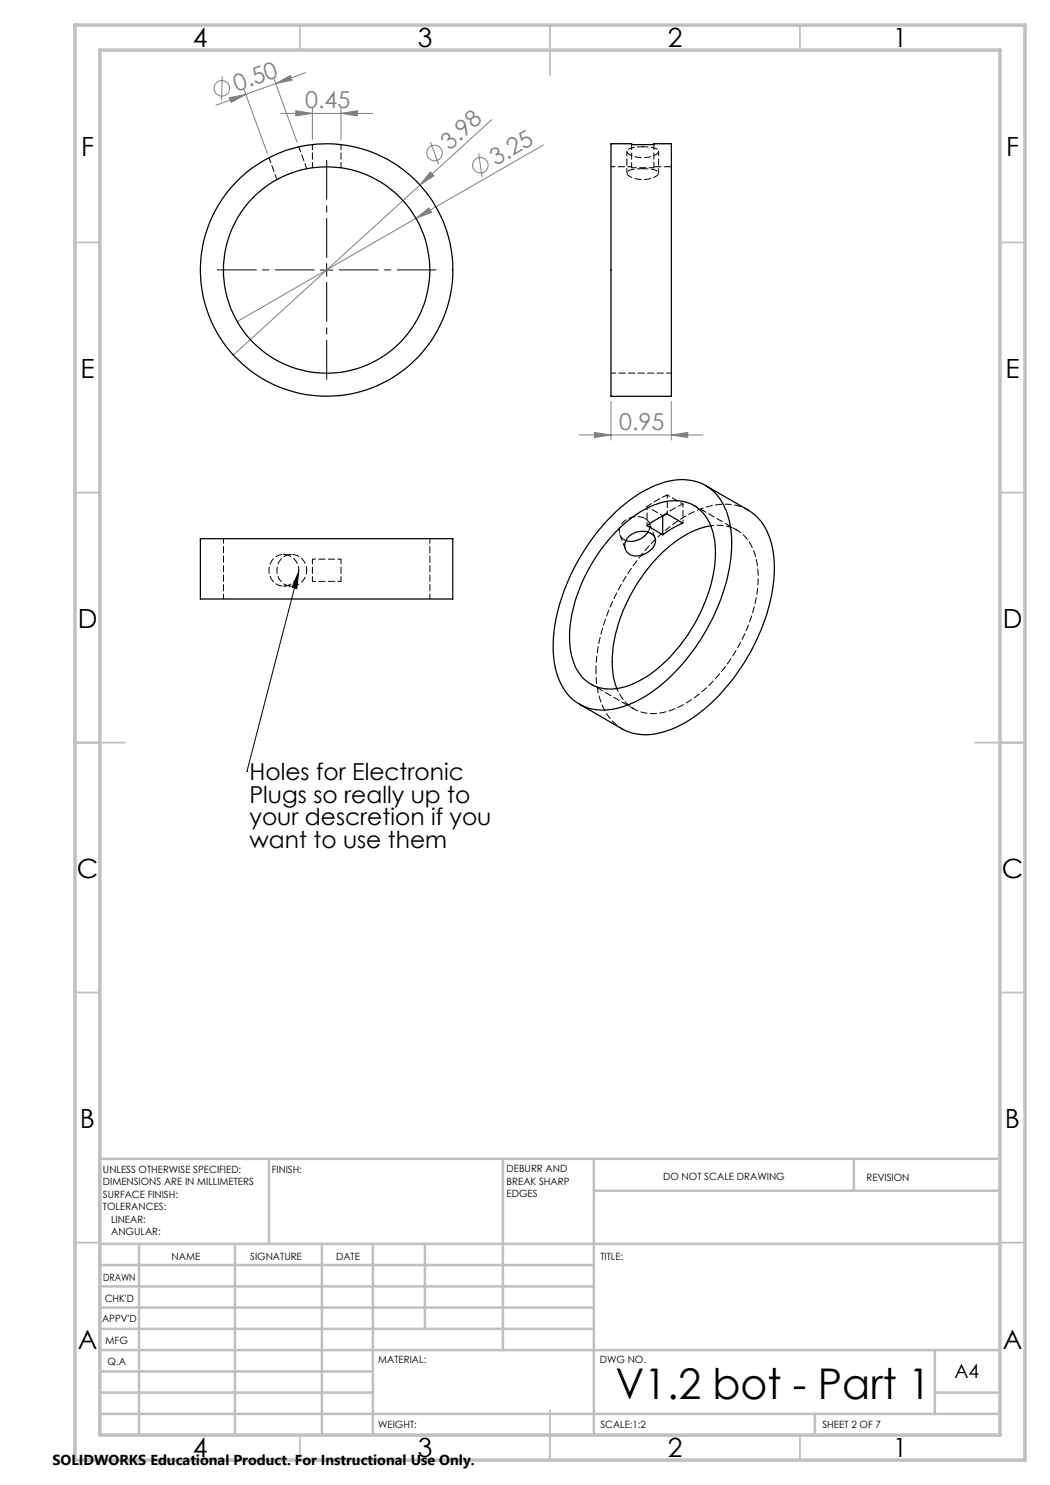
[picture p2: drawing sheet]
<svg xmlns="http://www.w3.org/2000/svg" width="210mm" height="297mm" viewBox="0 0 210 297" stroke-linecap="round" stroke-linejoin="round" font-family="sans-serif">
<g fill="none" stroke="#808080" stroke-width=".2">
<path d="M44.4 15.3l-.1 4.8M45.9 19.5l3.3-.6-3 1.6zM48.8 18l4.6 12.6M49.2 18.9l-6 2.2M54.8 15.8l4.6 12.6M55.1 16.7l3-1.6 .3 .9zM55.1 16.7l-5.9 2.2M61.1 14.5l-6 2.2M56.1 22.7h18.4M59.2 22.2l3.3 .5-3.3 .5zM62.5 21.7v6.2M68.2 22.7l3.3-.5v1z"/>
<path d="M68.2 21.7v6.2M84 37l-37.3 34M86.1 34.4l.7 .8-2.8 1.8zM86.1 28.4l1.6 4.4M95.7 30.7l.7 4.7M98.3 24l-14.3 13M108.7 29l-25.5 14.7M83.2 43.7l2.6-2.1 .5 .9zM83.2 43.7l-35.8 20.6M115.9 87h24.7M118.9 86.5l3.3 .5-3.3 .5zM122.2 80.3v7.7"/>
<path d="M134.3 87l3.2-.5v1zM134.3 80.3v7.7"/>
<circle cx="44.4" cy="17.7" r="1.56"/>
<circle cx="86.9" cy="30.6" r="1.55"/>
<circle cx="96.1" cy="33.1" r="1.55"/>
</g>
<path d="M64.1 54h2.5M65.3 52.7v2.5M59.7 114.4l-10.3 39.9M59.7 114.4l-.3 3.3-1-.3zM49.4 154.3h.1" fill="none" stroke="#000" stroke-width=".2"/>
<path d="M62.8 54h-19.3M65.3 51.5v-19.4M65.3 56.5v19.4M67.8 54h19.4" fill="none" stroke="#000" stroke-width=".2" stroke-dasharray="15.2 1.3 1.3 1.3" stroke-dashoffset="7.5"/>
<g fill="none" stroke="#c0c0c0" stroke-width=".35">
<path d="M60 5v5M110 5v10M160 5v5M15 48.5h5M200 48.5h5M15 98.5h5M200 98.5h5M15 148.5h10M195 148.5h10M15 198.5h5M200 198.5h5M15 248.5h5"/>
<path d="M200 248.5h5M60 287v5M110 282v10M160 287v5"/>
</g>
<g fill="none" stroke="#c0c0c0" stroke-width=".5">
<path d="M53.8 231.8v17M100.6 231.8v38.2M118.8 231.8v55.2M118.8 238.2h81.2M170.8 231.8v6.4M200 231.8h-180v55.2M20 248.8h180M20 257.3h98.8M20 253h98.8M27.8 248.8v38.2M47 248.8v38.2M64.4 248.8v38.2"/>
<path d="M74.6 248.8v38.2M85 248.8v17M20 265.8h98.8M20 261.5h98.8M20 278.5h54.6M20 274.3h54.6M20 270h180M187 278.5h13M187 270v12.8M20 282.8h180M163 282.8v4.2"/>
</g>
<path d="M15 5h190v287h-190zM20 10h180v277h-180z" fill="none" stroke="#c0c0c0" stroke-width=".7"/>
<path d="M59.7 114.4l-.3 3.3-1-.3z" fill="#000"/>
<g fill="#808080">
<path d="M83.2 43.7l2.6-2.1 .5 .9z"/>
<path d="M86.1 34.4l.7 .8-2.8 1.8z"/>
<path d="M59.2 22.2l3.3 .5-3.3 .5zM68.2 22.7l3.3-.5v1zM118.9 86.5l3.3 .5-3.3 .5zM134.3 87l3.2-.5v1z"/>
<path d="M45.9 19.5l3.3-.6-3 1.6zM55.1 16.7l3-1.6 .3 .9z"/>
</g>
<g fill="none" stroke="#000" stroke-width=".25">
<path d="M122.2 28.7h4.1v.2l8-.2v50.6h-12.1zM141.1 97.1l8.5 4.9a11.1 11.1 0 0 1 5.1 8.5 33.5 33.5 0 0 1-4.4 19.6 38 38 0 0 1-13.5 14.5 13.7 13.7 0 0 1-11 1.8l-1.4-.6-8.5-5M40.1 107.7h50.5v12.1h-50.5zM121.7 103.8a24.1 24.1 0 0 1 12.5-7.6 9.3 9.3 0 0 1 11.3 6.6 24.9 24.9 0 0 1-.6 14.7 40.2 40.2 0 0 1-15.4 21.5 15.6 15.6 0 0 1-10.6 2.9 9.3 9.3 0 0 1-7.5-7.1 27.2 27.2 0 0 1 1.5-16.9 43.5 43.5 0 0 1 8.8-14.1zM123.6 105.9a18.6 18.6 0 0 1 10.5-5.7 7.6 7.6 0 0 1 8.4 5.8 22.2 22.2 0 0 1-1.5 14.4 31.5 31.5 0 0 1-12.5 15.4 10.7 10.7 0 0 1-9.8 1.3 9.3 9.3 0 0 1-4.7-8.1 29.8 29.8 0 0 1 6.4-19.4zM125.9 107.2a3.6 3.6 0 0 1 5 .1 2.34 2.34 0 0 1-1.1 3 3.3 3.3 0 0 1-4.4 .1 2.31 2.31 0 0 1 .5-3.2zM129.4 105.1l1.5-1 2.5-1.3 3.2 1.8a17.7 17.7 0 0 0-4.1 2.4zM129.6 106.4a4.1 4.1 0 0 1-4.4 1.7M132.5 103.2v3.8M142.2 105.2a19.7 19.7 0 0 0-10.8 6.3 33.2 33.2 0 0 0-9 20 15.2 15.2 0 0 0 1 6.2"/>
<circle cx="65.3" cy="54" r="25.2"/>
<circle cx="65.3" cy="54" r="20.6"/>
</g>
<path d="M53.8 31.5l1.6 4.4M61.4 33.7l-1.6-4.3M62.5 28.9v4.6M68.2 28.9v4.6M126.3 28.9v4.6M128.6 29.4a4.8 4.8 0 0 0-3.1 .6 .89 .89 0 0 0 .8 1.1 5.6 5.6 0 0 0 5.2-.5 .59 .59 0 0 0 .1-.6 .59 .59 0 0 0-.6-.3l-2.4-.3M128.6 33.7a4.9 4.9 0 0 0-3.1 .7 .9 .9 0 0 0 .8 1.1 5.5 5.5 0 0 0 5.2-.5 .57 .57 0 0 0 .2-.7 .57 .57 0 0 0-.6-.3l-2.5-.3M130.8 28.9v4.6M133.5 99l-2.1 1-2 1.3M136.6 100.8l-2 1-2 1.3M119.2 134.2a39.3 39.3 0 0 1 10-24.3 26.4 26.4 0 0 1 13.1-8.8 10.2 10.2 0 0 1 7.4 .9" fill="none" stroke="#000" stroke-width=".2" stroke-dasharray="1.3 .6" stroke-dashoffset=".2"/>
<path d="M126.3 33.3h-4.1M59.8 114.1a3 3 0 0 0-3.4-3.2 3 3 0 0 0-2.5 3.9 2.97 2.97 0 0 0 3.2 2.4 2.97 2.97 0 0 0 2.7-3.1M61.4 114.1a3 3 0 0 0-3.4-3.2 3 3 0 0 0-2.5 3.8 2.97 2.97 0 0 0 3.2 2.5 2.97 2.97 0 0 0 2.7-3.1M147.4 106l-8.6-4.9M118.2 136.8l8.5 5" fill="none" stroke="#000" stroke-width=".2" stroke-dasharray="1.3 .6" stroke-dashoffset=".5"/>
<path d="M130.8 33.5h-4.5M122.2 74.6h12.1M44.7 107.7v12.1M62.5 116.3v-4.5M68.2 116.3v-4.5M86 119.8v-12.1" fill="none" stroke="#000" stroke-width=".2" stroke-dasharray="1.3 .6" stroke-dashoffset=".3"/>
<path d="M133.5 99v3.8M68.2 116.3h-5.7M68.2 111.8h-5.7M129.4 101.3v3.8M136.6 100.8v3.8" fill="none" stroke="#000" stroke-width=".2" stroke-dasharray="1.3 .6" stroke-dashoffset=".6"/>
<path d="M56.7 117.2h1.6M58.3 110.9h-1.6" fill="none" stroke="#000" stroke-width=".2" stroke-dasharray="1.3 .6" stroke-dashoffset=".8"/>
<path d="M134.3 33.3h-3.5M129.1 103.7a3.7 3.7 0 0 0-5.2 2.2 1.96 1.96 0 0 0 1.3 2.2" fill="none" stroke="#000" stroke-width=".2" stroke-dasharray="1.3 .6" stroke-dashoffset="-.2"/>
<path d="M125.4 30.3v4.3M131.7 34.6v-4.3" fill="none" stroke="#000" stroke-width=".2" stroke-dasharray="1.3 .6" stroke-dashoffset=".4"/>
<path d="M124 106.9l1.1 3M129.6 106.4a1.77 1.77 0 0 0-.5-2.7M131 107.6l-1.1-2.9M132.6 103.1v.1" fill="none" stroke="#000" stroke-width=".2" stroke-dasharray="1.3 .6"/>
<path d="M132.6 103.1l-3.2-1.8M136.6 100.8l-3.1-1.8M142.2 105.1a7.6 7.6 0 0 1 8.8 5.8 23.2 23.2 0 0 1-1.8 15.3 31.1 31.1 0 0 1-12.9 14.9 10 10 0 0 1-9.6 .7 7.9 7.9 0 0 1-3.3-4.1M124.4 145.7a11.2 11.2 0 0 1-5-8.9l-.2-2.6" fill="none" stroke="#000" stroke-width=".2" stroke-dasharray="1.3 .6" stroke-dashoffset=".7"/>
<text font-size="8.5" x="123.1" y="279.7">V1.2 bot - Part 1</text>
<g font-size="5.3">
<text x="38.5" y="9.5">4</text>
<text x="83.5" y="9.5">3</text>
<text x="133.6" y="9.5">2</text>
<text x="178.6" y="9.5">1</text>
<text x="16.2" y="31.3">F</text>
<text x="201.2" y="31.3">F</text>
<text x="16.1" y="75.5">E</text>
<text x="201.1" y="75.5">E</text>
<text x="15.5" y="125.5">D</text>
<text x="200.5" y="125.5">D</text>
<text x="15.4" y="175.5">C</text>
<text x="200.4" y="175.5">C</text>
<text x="16" y="225.5">B</text>
<text x="201" y="225.5">B</text>
<text x="15.5" y="269.8">A</text>
<text x="200.5" y="269.8">A</text>
<text x="38.5" y="291.5">4</text>
<text x="83.5" y="291.5">3</text>
<text x="133.6" y="291.5">2</text>
<text x="178.6" y="291.5">1</text>
</g>
<g font-size="4.7" fill="#808080">
<text x="47.4" y="18.4" transform="rotate(-20 47.4 18.4)">0.50</text>
<text x="61" y="21.6">0.45</text>
<text x="90" y="30.1" transform="rotate(-42 90 30.1)">3.98</text>
<text x="99.2" y="33.2" transform="rotate(-30 99.2 33.2)">3.25</text>
<text x="123.8" y="86">0.95</text>
</g>
<g font-size="4.7">
<text x="49.9" y="156">Holes for Electronic</text>
<text x="49.9" y="160.5">Plugs so really up to</text>
<text x="49.9" y="165">your descretion if you</text>
<text x="49.9" y="169.6">want to use them</text>
</g>
<text font-size="3.9" x="190.9" y="275.5">A4</text>
<text font-size="2.9" x="10.5" y="292.9">SOLIDWORKS Educational Product. For Instructional Use Only.</text>
<g font-size="2">
<text x="20.6" y="234.6">UNLESS OTHERWISE SPECIFIED:</text>
<text x="20.6" y="237.1">DIMENSIONS ARE IN MILLIMETERS</text>
<text x="20.6" y="239.6">SURFACE FINISH:</text>
<text x="54.4" y="234.6">FINISH:</text>
<text x="101.3" y="234.5">DEBURR AND</text>
<text x="101.3" y="237">BREAK SHARP</text>
<text x="101.3" y="239.5">EDGES</text>
<text x="132.6" y="236">DO NOT SCALE DRAWING</text>
<text x="173.3" y="236.2">REVISION</text>
<text x="20.6" y="242.1">TOLERANCES:</text>
<text x="22.2" y="244.6">LINEAR:</text>
<text x="22.2" y="247.1">ANGULAR:</text>
<text x="34.3" y="252">NAME</text>
<text x="50" y="251.9">SIGNATURE</text>
<text x="67.2" y="251.9">DATE</text>
<text x="120.1" y="251.9">TITLE:</text>
<text x="20.6" y="256.1">DRAWN</text>
<text x="20.9" y="260.3">CHK'D</text>
<text x="20.4" y="264.4">APPV'D</text>
<text x="21.1" y="268.8">MFG</text>
<text x="21.5" y="273">Q.A</text>
<text x="75.6" y="272.5">MATERIAL:</text>
<text x="120" y="272.5">DWG NO.</text>
<text x="75.6" y="285.5">WEIGHT:</text>
<text x="120.1" y="285.6">SCALE:1:2</text>
<text x="164.5" y="285.6">SHEET 2 OF 7</text>
</g>
</svg>
